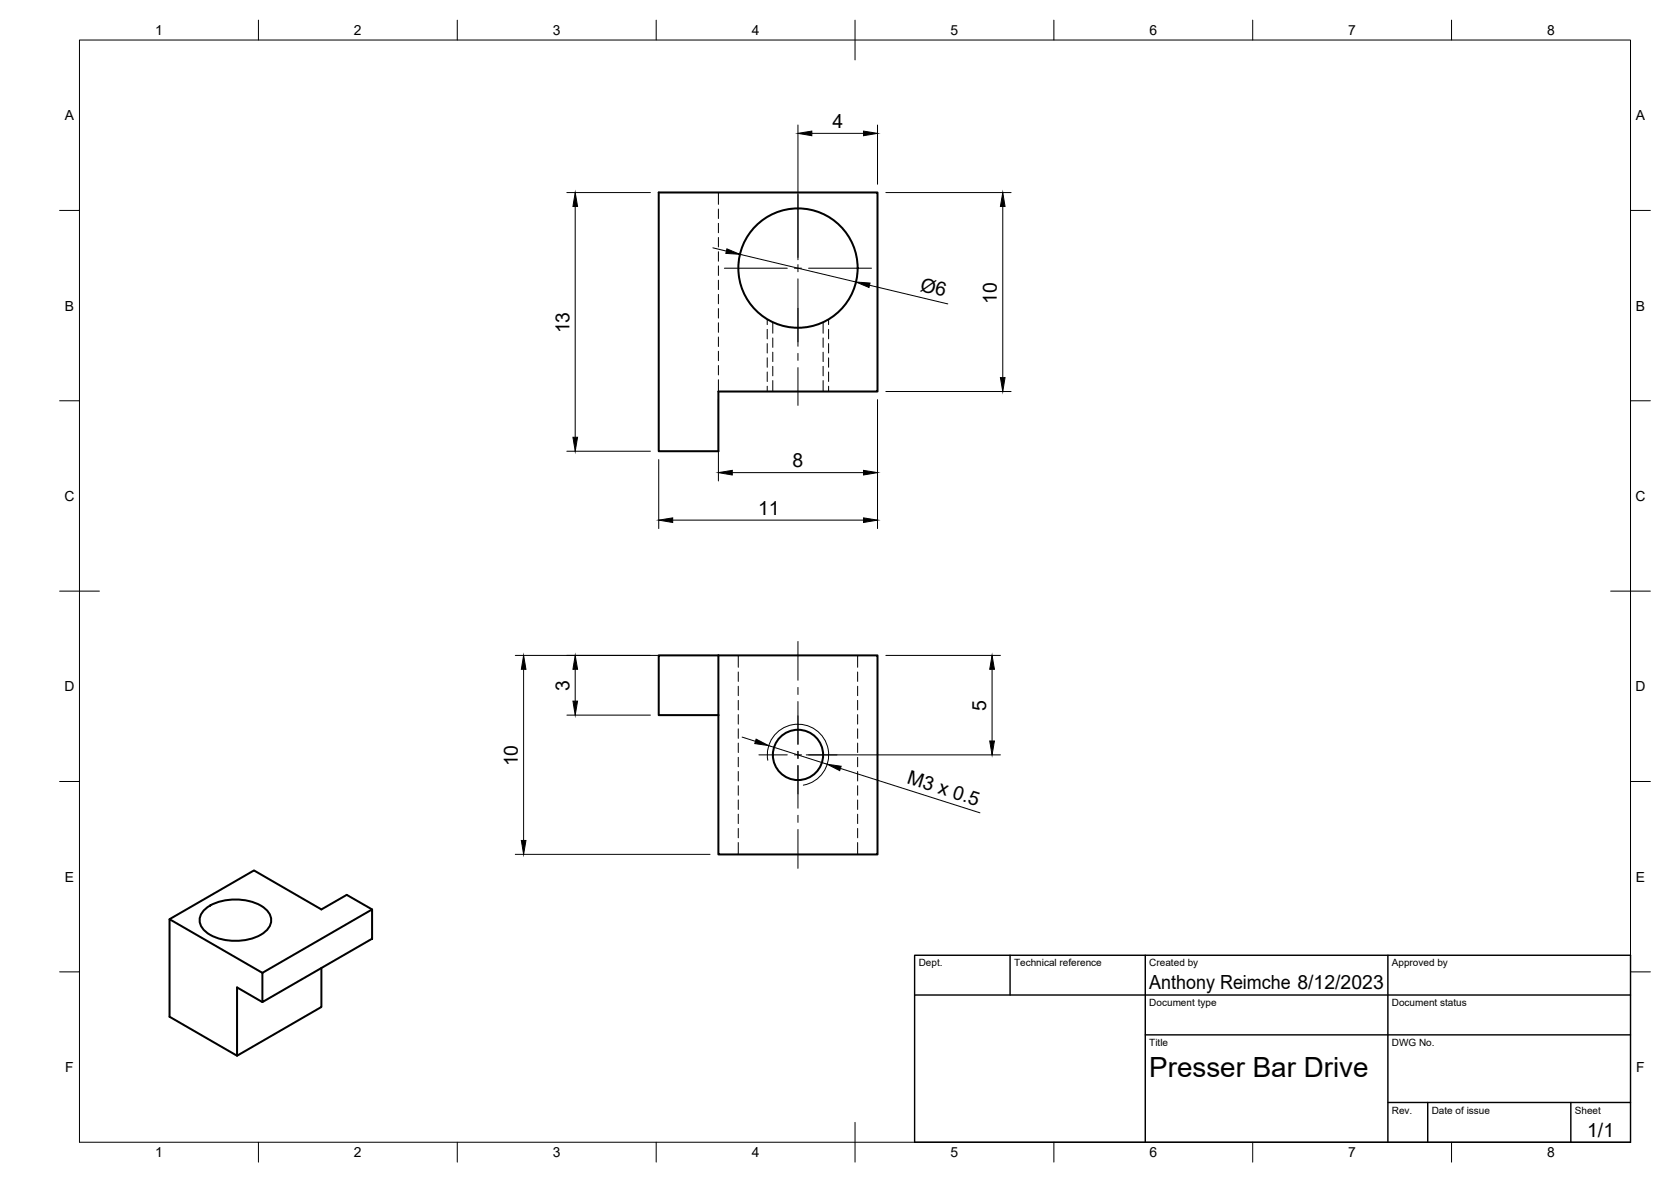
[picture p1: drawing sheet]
<svg xmlns="http://www.w3.org/2000/svg" width="420mm" height="297mm" viewBox="0 0 420 297" stroke-linecap="round" stroke-linejoin="round" font-family="sans-serif">
<!-- layer: Visible -->
<g fill="none" stroke="#000" stroke-width=".51">
<path d="M165.6 48.4h55v50h-40v15h-15zM180.6 164.7h-15v15h15M180.6 164.7h40v50h-40v-35M180.6 164.7v15M51.3 228.8a12.6 12.6 0 0 1 11.3-2.4 7.6 7.6 0 0 1 5.4 3.8 3.9 3.9 0 0 1-2.4 4.7 13.8 13.8 0 0 1-13.6-.6 3.5 3.5 0 0 1-.7-5.5zM93.6 228.5l-6.4-3.6-6.4 3.6-16.9-9.8-21.3 12.3M66 244.5l27.6-16v7.4l-27.6 15.9zM66 244.5l-23.4-13.5v24.5l17 9.8v-17.2l6.4 3.7M80.8 243.3v9.8l-21.2 12.2"/>
<circle cx="200.6" cy="67.4" r="15"/>
<circle cx="200.6" cy="189.7" r="6.3"/>
</g>
<!-- layer: Hidden -->
<g fill="none" stroke="#000" stroke-width=".25">
<path d="M180.6 48.4v3M180.6 52.5v2.4M180.6 56.1v2.4M180.6 59.7v2.4M180.6 63.3v2.3M180.6 66.8v2.4M180.6 70.4v2.4M180.6 74v2.4M180.6 77.5v2.4M180.6 81.1v2.4M180.6 84.7v2.4M180.6 88.3v2.3"/>
<path d="M180.6 91.8v2.4M180.6 95.4v3M194.3 81v2.7M194.3 84.9v2.4M194.3 88.5v2.4M194.3 92.1v2.4M194.3 95.6v2.8M207 81v2.7M207 84.9v2.4M207 88.5v2.4M207 92.1v2.4M207 95.6v2.8"/>
<path d="M185.6 164.7v3M185.6 168.9v2.3M185.6 172.5v2.3M185.6 176v2.4M185.6 179.6v2.4M215.6 164.7v3M215.6 168.9v2.3M215.6 172.5v2.3M215.6 176v2.4M215.6 179.6v2.4M185.6 183.2v2.4M185.6 186.7v2.4"/>
<path d="M185.6 190.3v2.4M185.6 193.9v2.4M185.6 197.4v2.4M215.6 183.2v2.4M215.6 186.7v2.4M215.6 190.3v2.4M215.6 193.9v2.4M215.6 197.4v2.4M185.6 201v2.4M185.6 204.6v2.4M185.6 208.2v2.4M185.6 211.7v3"/>
<path d="M215.6 201v2.4M215.6 204.6v2.4M215.6 208.2v2.4M215.6 211.7v3"/>
</g>
<!-- layer: Visible Narrow -->
<path d="M193.1 191.1a7.7 7.7 0 0 1 6.2-9 7.7 7.7 0 0 1 8.9 6.3 7.7 7.7 0 0 1-6.2 8.9" fill="none" stroke="#000" stroke-width=".25"/>
<!-- layer: Hidden Narrow -->
<path d="M192.9 80.2v1.4M192.9 82.8v2.4M192.9 86.3v2.4M192.9 89.9v2.4M192.9 93.5v2.4M192.9 97.1v1.3M208.3 80.2v1.4M208.3 82.8v2.4M208.3 86.3v2.4M208.3 89.9v2.4M208.3 93.5v2.4M208.3 97.1v1.3" fill="none" stroke="#000" stroke-width=".25"/>
<!-- layer: BORDER -->
<g fill="none" stroke="#000" stroke-width=".25">
<path d="M20 10.1h390v276.9h-390zM65 5.1v5M115 5.1v5M165 5.1v5M215 5.1v10M265 5.1v5M315 5.1v5M365 5.1v5M15 52.9h5M410 52.9h5M15 100.7h5M410 100.7h5"/>
<path d="M15 148.6h10M405 148.6h10M15 196.4h5M410 196.4h5M15 244.2h5M410 244.2h5M65 287v5M115 287v5M165 287v5M215 282.1v9.9M265 287v5M315 287v5"/>
<path d="M365 287v5"/>
</g>
<!-- layer: TITLEBLOCK -->
<path d="M230 240.1h180v46.9h-180zM230 250h180M254 240.1v9.9M288 240.1v46.9M349 240.1v46.9M288 260.1h122M349 277.1h61M359 277.1v9.9M395 277.1v9.9" fill="none" stroke="#000" stroke-width=".36"/>
<!-- layer: FD_Dimensions -->
<g fill="none" stroke="#000" stroke-width=".25">
<path d="M200.6 31.4v33.9M204.1 33.5h13M220.6 31.4v14.9M142.5 48.4h21M144.6 51.9v58M222.7 48.4h31.5M252.1 51.9v43M179.2 62.3l3.4 .8M186 63.9l29.2 7M218.6 71.7l19.7 4.7M222.7 98.4h31.5M142.5 113.4h21"/>
<path d="M165.6 115.5v17.3M180.6 100.5v20.4M184.1 118.8h33M220.6 100.5v32.3M169.1 130.7h48M129.6 164.7h48.9M131.7 168.2v43M142.5 179.7h21M144.6 168.2v8M222.7 164.7h28.8M249.4 168.2v18M186.6 185.2l3.3 1.1"/>
<path d="M193.3 187.4l14.7 4.7M202.7 189.7h48.8M211.3 193.1l35.1 11.2M129.6 214.7h48.9"/>
</g>
<g fill="#000" stroke="#000" stroke-width=".25">
<path d="M200.6 33.5l3.5-.6v1.2zM217.1 32.9l3.5 .6-3.5 .6zM144.6 48.4l.6 3.5h-1.1zM252.1 48.4l.6 3.5h-1.2zM182.8 62.5l3.2 1.4-3.5-.2zM215.2 70.9l3.6 .2-.3 1.1zM251.5 94.9h1.2l-.6 3.5zM144.1 109.9h1.1l-.6 3.5zM180.6 118.8l3.5-.6v1.2zM217.1 118.2l3.5 .6-3.5 .6zM165.6 130.7l3.5-.6v1.2zM217.1 130.1l3.5 .6-3.5 .6z"/>
<path d="M131.7 164.7l.5 3.5h-1.1zM144.6 164.7l.6 3.5h-1.1zM144.1 176.2h1.1l-.6 3.5zM249.4 164.7l.6 3.5h-1.1zM190.1 185.7l3.2 1.7-3.5-.5zM208 192.1l3.5 .5-.4 1.1zM248.9 186.2h1.1l-.6 3.5zM131.1 211.2h1.1l-.5 3.5z"/>
</g>
<!-- layer: Smart Centers -->
<g fill="none" stroke="#000" stroke-width=".25">
<path d="M200.6 48.9v15.8M182.1 67.4h15.9M199.7 67.4h1.8M200.6 66.5v1.8M200.6 70.1v16.9M203.3 67.4h15.8M200.6 88.8v1.8M200.6 92.4v9.5M200.6 161.2v9.7M200.6 172.7v1.8M200.6 176.3v10.7M190.8 189.7h7.2"/>
<path d="M199.7 189.7h1.8M200.6 188.8v1.8M200.6 192.4v10.7M203.3 189.7h7.2M200.6 204.9v1.8M200.6 208.5v9.7"/>
</g>
<text font-size="7" x="289" y="270.6">Presser Bar Drive</text>
<g font-size="4.9">
<text x="209.4" y="32.1">4</text>
<text x="231.2" y="73.1" transform="rotate(13 231.2 73.1)">Ø6</text>
<text x="250.7" y="76.3" transform="rotate(-90 250.7 76.3)">10</text>
<text x="143.2" y="83.8" transform="rotate(-90 143.2 83.8)">13</text>
<text x="199.3" y="117.3">8</text>
<text x="190.6" y="129.3">11</text>
<text x="143.2" y="173.6" transform="rotate(-90 143.2 173.6)">3</text>
<text x="248" y="178.6" transform="rotate(-90 248 178.6)">5</text>
<text x="130.2" y="192.6" transform="rotate(-90 130.2 192.6)">10</text>
<text x="227.8" y="196.8" transform="rotate(18 227.8 196.8)">M3 x 0.5</text>
<text x="289" y="248.5">Anthony Reimche 8/12/2023</text>
<text x="399.1" y="285.7">1/1</text>
</g>
<g font-size="3.5">
<text x="39" y="8.8">1</text>
<text x="89" y="8.8">2</text>
<text x="139" y="8.8">3</text>
<text x="189" y="8.8">4</text>
<text x="239" y="8.8">5</text>
<text x="289" y="8.8">6</text>
<text x="339" y="8.8">7</text>
<text x="389" y="8.8">8</text>
<text x="16.3" y="30.2">A</text>
<text x="411.3" y="30.2">A</text>
<text x="16.3" y="78">B</text>
<text x="411.3" y="78">B</text>
<text x="16.2" y="125.9">C</text>
<text x="411.2" y="125.9">C</text>
<text x="16.2" y="173.7">D</text>
<text x="411.2" y="173.7">D</text>
<text x="16.3" y="221.6">E</text>
<text x="411.3" y="221.6">E</text>
<text x="16.4" y="269.4">F</text>
<text x="411.4" y="269.4">F</text>
<text x="39" y="290.8">1</text>
<text x="89" y="290.8">2</text>
<text x="139" y="290.8">3</text>
<text x="189" y="290.8">4</text>
<text x="239" y="290.8">5</text>
<text x="289" y="290.8">6</text>
<text x="339" y="290.8">7</text>
<text x="389" y="290.8">8</text>
</g>
<g font-size="2.5">
<text x="231" y="242.9">Dept.</text>
<text x="255" y="242.9">Technical reference</text>
<text x="289" y="242.9">Created by</text>
<text x="350" y="242.9">Approved by</text>
<text x="289" y="252.8">Document type</text>
<text x="350" y="252.8">Document status</text>
<text x="289" y="262.9">Title</text>
<text x="350" y="262.9">DWG No.</text>
<text x="350" y="279.9">Rev.</text>
<text x="360" y="279.9">Date of issue</text>
<text x="396" y="279.9">Sheet</text>
</g>
</svg>
